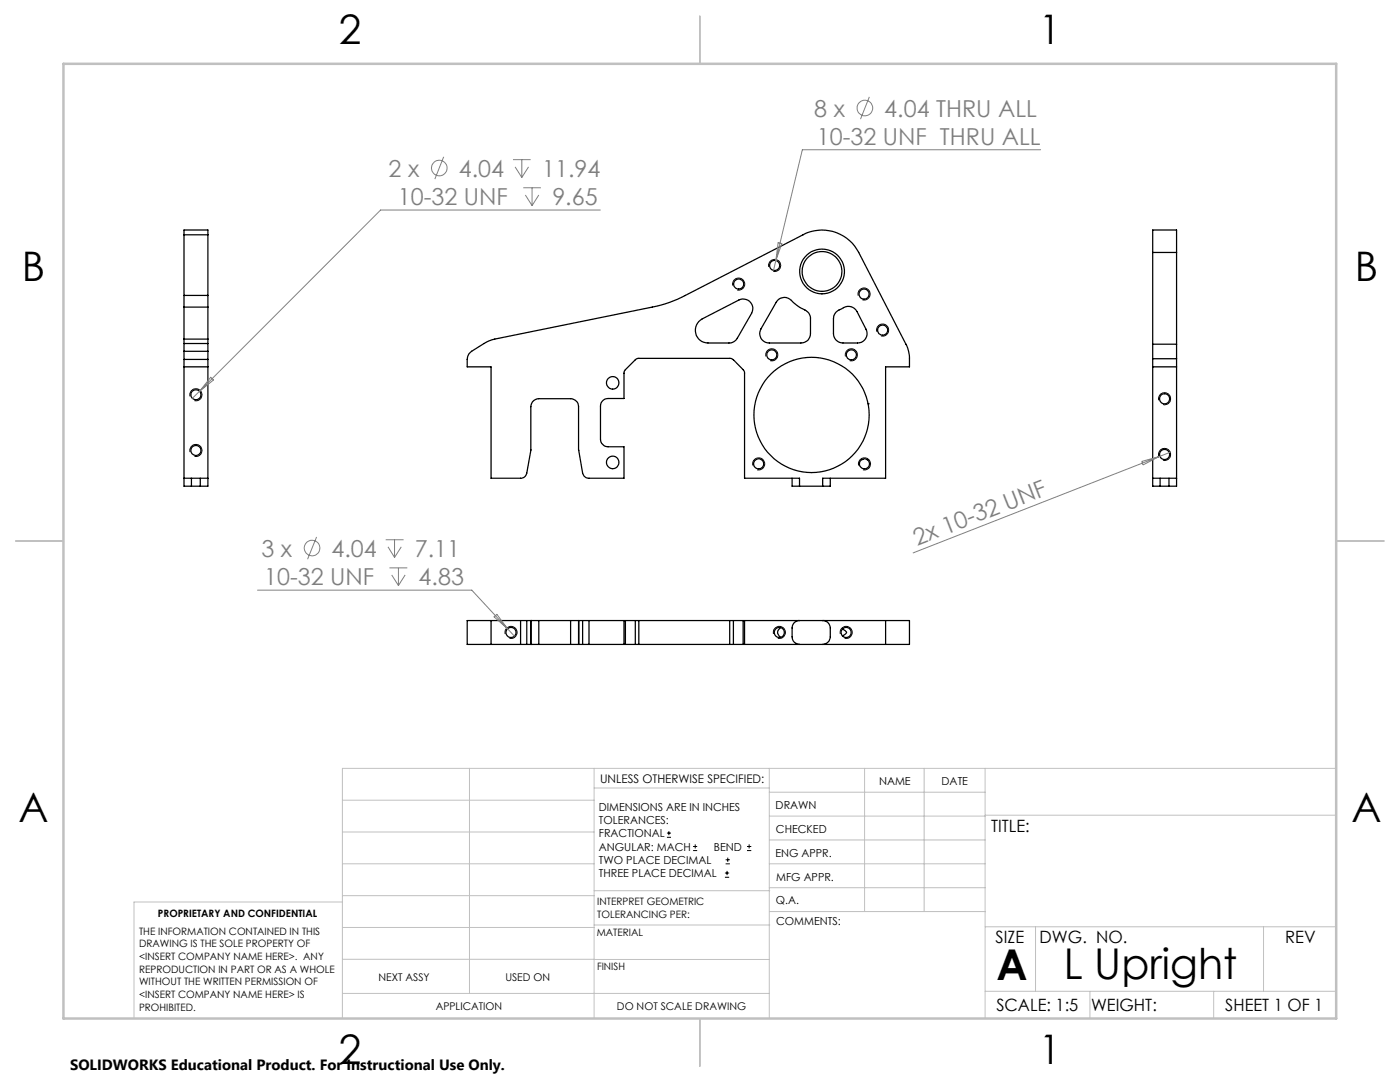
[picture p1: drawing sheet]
<svg xmlns="http://www.w3.org/2000/svg" width="279mm" height="216mm" viewBox="0 0 279 216" stroke-linecap="round" stroke-linejoin="round" font-family="sans-serif">
<g fill="none" stroke="#000" stroke-width=".25">
<path d="M36.7 58.9v2.4M36.7 46.8v-.9h4.8v.9M36.7 46.8v12.1M36.7 58.9h4.8M36.7 46.8h4.8M41.5 58.9v2.4M41.5 46.8v12.1M155.4 59.7a1.96 1.96 0 0 1 2.8 .6l1.3 1a3.3 3.3 0 0 1 2.2 1.7v3.5a1.81 1.81 0 0 1-1.9 1.9h-6.3a1.87 1.87 0 0 1-1.6-2.8l3-5.3zM230 50.4v-4.5h4.8v4.5M230 50.4v18.3M230 50.4h4.8M234.8 50.4v18.3"/>
<path d="M36.7 70.1v1.6M36.7 67.7v.8M36.7 71.7v25.3h1.5M36.7 73.2h4.8M36.7 70.1h4.8M36.7 71.7h4.8M36.7 61.3v6.4M36.7 68.5v1.6M36.7 68.5h4.8M36.7 67.7h4.8M36.7 61.3h4.8M41.5 70.1v1.6"/>
<path d="M41.5 67.7v.8M41.5 71.7v25.3h-1.5M41.5 61.3v6.4M41.5 68.5v1.6M139.5 64.2l.6-.6 7.4-3.7a1.91 1.91 0 0 1 2.2 .3 1.91 1.91 0 0 1 .3 2.3l-2.9 5a1.89 1.89 0 0 1-1.6 .9h-4.2a2.52 2.52 0 0 1-2.3-1.5 2.52 2.52 0 0 1 .5-2.7zM166.8 62.3l1.1-.7a2.03 2.03 0 0 1 3.1 .6l1.8 3.5a1.88 1.88 0 0 1-1.7 2.7h-2.9a1.87 1.87 0 0 1-1.9-1.9v-2.9l.1-.6zM230 68.7v2.9M230 71.6v25.4h1.5M230 73.2h4.8M230 71.6h4.8M230 68.7h4.8M234.8 68.7v2.9"/>
<path d="M234.8 71.6v25.4h-1.5M36.7 95.4h4.8M38.2 97h1.8M38.2 95.4v1.6M40 95.4v1.6M158.1 95.4v1.6h1.5M159.6 97v-1.6h-11v-21.1l-.2-.5-2.3-2.2-.3-.1h-18.5l-.4 .2-2.3 2.5-.1 5.3h-3.1a1.51 1.51 0 0 0-1.6 1.5v6.6a1.57 1.57 0 0 0 1.6 1.5h3.1v6.3h-7a1.29 1.29 0 0 1-1.2-1l-.8-4.6v-8.7a1.63 1.63 0 0 0-1.6-1.5h-6.4a1.63 1.63 0 0 0-1.6 1.5v8.8l-.8 4.5a1.22 1.22 0 0 1-1.2 1h-5.9v-22.2h-4.8v-1.5a2.04 2.04 0 0 1 .9-1.6l3-1.8 1.6-.6 31.5-6.4a23.5 23.5 0 0 0 6.6-2.4l23.5-12.1a8.2 8.2 0 0 1 11.1 3.6l9.4 18.3a6.3 6.3 0 0 1 .7 2.9v1.6h-4.8v22.2h-12.5v1.6M159.6 97h4.6M165.7 95.4v1.6h-1.5M172 91.7h.1M173 91.7h.1M173.2 80.6h.1"/>
<path d="M230 95.4h4.8M231.5 97h1.8M231.5 95.4v1.6M233.3 95.4v1.6M98 123.8v4.8M103.9 123.8h1.2M103.9 128.6h1.2M103.9 123.8h-10.7v4.8h10.7M103.9 123.8v4.8M105.1 123.8h.8M105.1 128.6h.8M105.1 123.8v4.8"/>
<path d="M105.9 123.8h.1M105.9 128.6h.1M105.9 123.8h1.6M105.9 128.6h1.6M105.9 123.8v4.8M107.5 123.8h6.4M107.5 128.6h6.4M107.5 123.8v4.8M113.9 123.8h1.6M113.9 128.6h1.6M113.9 123.8v4.8M115.5 123.8h.1"/>
<path d="M115.5 128.6h.1M115.5 123.8v4.8M115.5 123.8h.8M115.5 128.6h.8M116.3 123.8h1.2M116.3 128.6h1.2M116.3 123.8v4.8M117.5 123.8h7M117.5 128.6h7M117.5 123.8v4.8M124.5 123.8h.3M124.5 128.6h.3"/>
<path d="M124.5 123.8v4.8M124.8 123.8h2M124.8 128.6h2M124.8 123.8v4.8M126.8 123.8h.7M126.8 128.6h.7M126.8 123.8v4.8M127.5 123.8h18.1M127.5 128.6h18.1M127.5 123.8v4.8M145.6 123.8h.8M145.6 128.6h.8"/>
<path d="M145.6 123.8v4.8M146.4 123.8h1.9M146.4 128.6h1.9M146.4 123.8v4.8M148.3 123.8h.3M148.3 128.6h.3M148.3 123.8v4.8M148.6 123.8h32.9v4.8h-32.9M148.6 123.8v4.8M155.8 125.2a1.11 1.11 0 0 0 0 2M159.6 123.8a1.45 1.45 0 0 0-1.5 1.5v1.8a1.51 1.51 0 0 0 1.5 1.5M164.2 123.8a1.51 1.51 0 0 1 1.5 1.5v1.8a1.57 1.57 0 0 1-1.5 1.5"/>
<path d="M168.1 125.5l.8 .6-.2 .4-.6 .4M176.7 123.8v4.8"/>
<circle cx="147.4" cy="56.7" r="1.01"/>
<circle cx="154.6" cy="53" r="1"/>
<circle cx="164" cy="54.2" r="4"/>
<circle cx="164" cy="54.2" r="4.5"/>
<circle cx="172.4" cy="58.7" r="1"/>
<circle cx="39.1" cy="78.8" r="1.02"/>
<circle cx="122.3" cy="76.4" r="1.25"/>
<circle cx="154" cy="70.8" r="1.01"/>
<circle cx="169.9" cy="70.8" r="1.01"/>
<circle cx="176.2" cy="65.9" r="1.01"/>
<circle cx="232.4" cy="79.6" r="1.01"/>
<circle cx="39.1" cy="89.9" r="1.02"/>
<circle cx="122.3" cy="92.3" r="1.25"/>
<circle cx="151.4" cy="92.5" r="1.01"/>
<circle cx="162" cy="82.8" r="11.5"/>
<circle cx="172.5" cy="92.6" r="1"/>
<circle cx="232.4" cy="90.7" r="1.01"/>
<circle cx="102" cy="126.2" r="1.01"/>
<circle cx="155.5" cy="126.2" r="1.01"/>
<circle cx="168.9" cy="126.2" r="1.01"/>
</g>
<g fill="none" stroke="#808080" stroke-width=".2">
<path d="M173.5 19.3l-1.8 4.5M88.5 31.3l-1.7 4.4M102.4 31.9h3.5M102.8 33.3l1.3 2.1M104.1 31.9v3.5M104.4 37.5h3.5M104.8 38.9l1.4 2.1M105.5 33.3l-1.4 2.1M106.2 37.5v3.5M107.5 38.9l-1.3 2.1M207.7 29.9h-47.6l-5.3 22.1M119.8 41.9h-43.8l-36.2 36.2"/>
<path d="M154.8 52l-.4 1.9M155.3 48.4l.7 .2-1.2 3.4zM39.8 78.1l-1.4 1.4M42.1 75.3l.5 .5-2.8 2.3zM227.9 92.1l3.4-1-3.2 1.7zM233.5 90.2l-51.3 20.1M51.4 117.8h42.8l8.5 9.1M63.2 107.1l-1.8 4.5M77 107.7h3.5M77.4 109.1l1.3 2.1M77.7 113.3h3.6M78.2 114.7l1.3 2.1"/>
<path d="M78.7 107.7v3.5M79.5 113.3v3.5M80.1 109.1l-1.4 2.1M80.9 114.7l-1.4 2.1M98.6 123.1l.6-.5 2.1 2.8z"/>
<circle cx="87.7" cy="33.5" r="1.56"/>
<circle cx="172.6" cy="21.5" r="1.55"/>
<circle cx="62.3" cy="109.4" r="1.55"/>
</g>
<g fill="none" stroke="#000" stroke-width=".2">
<path d="M146.3 57a1.2 1.2 0 0 1 1-1.5 1.2 1.2 0 0 1 1.3 1.3 1.2 1.2 0 0 1-1.5 1.1M153.4 53.3a1.22 1.22 0 0 1 1.1-1.5 1.22 1.22 0 0 1 1.3 1.3 1.22 1.22 0 0 1-1.5 1.1M171.3 59a1.2 1.2 0 0 1 1-1.5 1.2 1.2 0 0 1 1.3 1.3 1.2 1.2 0 0 1-1.5 1M37.9 79.1a1.21 1.21 0 0 1 1.1-1.5 1.21 1.21 0 0 1 1.3 1.2 1.21 1.21 0 0 1-1.5 1.1M152.9 71.1a1.2 1.2 0 0 1 1-1.5 1.2 1.2 0 0 1 1.3 1.3 1.2 1.2 0 0 1-1.5 1.1M168.7 71.1a1.2 1.2 0 0 1 1.1-1.5 1.2 1.2 0 0 1 1.3 1.3 1.2 1.2 0 0 1-1.5 1.1M175 66.2a1.2 1.2 0 0 1 1-1.5 1.2 1.2 0 0 1 1.3 1.3 1.2 1.2 0 0 1-1.5 1M231.2 79.9a1.2 1.2 0 0 1 1.1-1.5 1.2 1.2 0 0 1 1.3 1.3 1.2 1.2 0 0 1-1.5 1M37.9 90.2a1.21 1.21 0 0 1 1.1-1.5 1.21 1.21 0 0 1 1.3 1.3 1.21 1.21 0 0 1-1.5 1.1M150.2 92.9a1.2 1.2 0 0 1 1.1-1.5 1.2 1.2 0 0 1 1.3 1.3 1.2 1.2 0 0 1-1.5 1M171.3 92.9a1.21 1.21 0 0 1 1.1-1.6 1.21 1.21 0 0 1 1.3 1.3 1.21 1.21 0 0 1-1.5 1.1M231.2 91a1.2 1.2 0 0 1 1.1-1.5 1.2 1.2 0 0 1 1.3 1.3 1.2 1.2 0 0 1-1.5 1"/>
<path d="M100.8 126.5a1.2 1.2 0 0 1 1.1-1.5 1.2 1.2 0 0 1 1.3 1.3 1.2 1.2 0 0 1-1.5 1.1M154.4 126.5a1.2 1.2 0 0 1 1-1.5 1.2 1.2 0 0 1 1.3 1.3 1.2 1.2 0 0 1-1.5 1.1M167.7 126.5a1.2 1.2 0 0 1 1.1-1.5 1.2 1.2 0 0 1 1.3 1.3 1.2 1.2 0 0 1-1.5 1.1M133.1 167.1h.8M133.1 166.2h.8M133.5 165.8v.9M138.3 169.7h.8M138.3 168.9h.8M138.7 168.5v.8M144.7 175h.8M144.7 174.2h.8M144.8 172.4h.9"/>
<path d="M144.8 171.6h.9M145.1 173.8v.8M145.2 171.1v.9M149.1 169.7h.8M149.1 168.9h.8M149.5 168.5v.8"/>
</g>
<g fill="none" stroke="#c0c0c0" stroke-width=".2">
<path d="M68.3 159.7h50.3M93.7 153.3v44.9M118.6 153.3v49.9M118.6 157.2h34.9M153.5 153.3v49.9M153.5 158.1h43.1M172.5 153.3v28.6M184.4 153.3v28.6M196.6 153.3v49.9M266.7 153.3h-198.4v49.9M68.3 178.7h50.3M68.3 172.4h50.3"/>
<path d="M68.3 166h50.3M68.3 180h-41.6v23.2M118.6 177.7h35M153.5 167.6h43.1M153.5 162.8h43.1M153.5 172.4h43.1M153.5 177.1h43.1M196.6 162.7h70.1M68.3 198.2h85.2M68.3 191.4l85.2 .1M68.3 185.1h50.3M118.6 184.6h35"/>
<path d="M153.6 181.9h43M196.6 197.8h70.1M196.6 184.9h70.1M206.7 184.9v12.9M217.5 197.8v5.4M242.2 197.8v5.4M252.2 184.9v12.9"/>
</g>
<path d="M139.7 3.2v9.5M3.1 107.9h9.6M266.7 107.9h9.5M139.7 203.2v9.6" fill="none" stroke="#c0c0c0" stroke-width=".25"/>
<path d="M12.7 12.7h254v190.5h-254z" fill="none" stroke="#c0c0c0" stroke-width=".5"/>
<g font-size="8.5">
<text x="198.9" y="195.5">A</text>
<text x="212.3" y="195.4">L Upright</text>
</g>
<g font-size="8.1">
<text x="67.6" y="8.9">2</text>
<text x="207.3" y="8.9">1</text>
<text x="4.4" y="56.1">B</text>
<text x="270.4" y="56.1">B</text>
<text x="3.7" y="164.1">A</text>
<text x="269.7" y="164.1">A</text>
<text x="67.6" y="212.4">2</text>
<text x="207.3" y="212.4">1</text>
</g>
<g font-size="4.7" fill="#808080">
<text x="162.5" y="23.2">8 x</text>
<text x="176.5" y="23.2">4.04 THRU ALL</text>
<text x="163" y="28.9">10-32 UNF THRU ALL</text>
<text x="77.6" y="35.2">2 x</text>
<text x="91.5" y="35.2">4.04</text>
<text x="108.2" y="35.2">11.94</text>
<text x="79.4" y="40.8">10-32 UNF</text>
<text x="110.2" y="40.8">9.65</text>
<text x="52.2" y="111">3 x</text>
<text x="66.2" y="111">4.04</text>
<text x="82.8" y="111">7.11</text>
<text x="183" y="108.9" transform="rotate(-21 183 108.9)">2x 10-32 UNF</text>
<text x="52.7" y="116.7">10-32 UNF</text>
<text x="83.6" y="116.7">4.83</text>
</g>
<g font-size="3.4">
<text x="197.8" y="166">TITLE:</text>
<text x="198.7" y="188.1">SIZE</text>
<text x="207.5" y="188.1">DWG. NO.</text>
<text x="256.5" y="188.2">REV</text>
<text x="198.8" y="201.7">SCALE: 1:5</text>
<text x="217.7" y="201.8">WEIGHT:</text>
<text x="244.5" y="201.7">SHEET 1 OF 1</text>
</g>
<text font-size="3" x="14" y="213.5">SOLIDWORKS Educational Product. For Instructional Use Only.</text>
<text font-size="2.4" x="119.8" y="156.2">UNLESS OTHERWISE SPECIFIED:</text>
<g font-size="2.2">
<text x="119.5" y="161.8">DIMENSIONS ARE IN INCHES</text>
<text x="154.8" y="161.4">DRAWN</text>
<text x="175.4" y="156.6">NAME</text>
<text x="187.9" y="156.7">DATE</text>
<text x="119.5" y="164.4">TOLERANCES:</text>
<text x="119.5" y="167.1">FRACTIONAL</text>
<text x="154.9" y="166.3">CHECKED</text>
<text x="119.5" y="169.7">ANGULAR: MACH</text>
<text x="119.5" y="172.4">TWO PLACE DECIMAL</text>
<text x="142.5" y="169.7">BEND</text>
<text x="154.8" y="170.9">ENG APPR.</text>
<text x="119.5" y="175">THREE PLACE DECIMAL</text>
<text x="154.9" y="175.7">MFG APPR.</text>
<text x="154.9" y="180.4">Q.A.</text>
<text x="154.9" y="184.6">COMMENTS:</text>
</g>
<g font-size="2.1">
<text x="75.5" y="195.7">NEXT ASSY</text>
<text x="100.9" y="195.7">USED ON</text>
<text x="86.9" y="201.5">APPLICATION</text>
<text x="123.1" y="201.6">DO NOT SCALE DRAWING</text>
</g>
<g font-size="2">
<text x="31.5" y="182.9">PROPRIETARY AND CONFIDENTIAL</text>
<text x="119.2" y="180.6">INTERPRET GEOMETRIC</text>
<text x="119.2" y="183.1">TOLERANCING PER:</text>
<text x="27.8" y="186.5">THE INFORMATION CONTAINED IN THIS</text>
<text x="27.8" y="189">DRAWING IS THE SOLE PROPERTY OF</text>
<text x="27.8" y="191.6">&lt;INSERT COMPANY NAME HERE&gt;. ANY</text>
<text x="119.1" y="186.7">MATERIAL</text>
<text x="27.8" y="194.1">REPRODUCTION IN PART OR AS A WHOLE</text>
<text x="27.8" y="196.6">WITHOUT THE WRITTEN PERMISSION OF</text>
<text x="119.1" y="193.5">FINISH</text>
<text x="27.8" y="199.1">&lt;INSERT COMPANY NAME HERE&gt; IS</text>
<text x="27.8" y="201.7">PROHIBITED.</text>
</g>
</svg>
